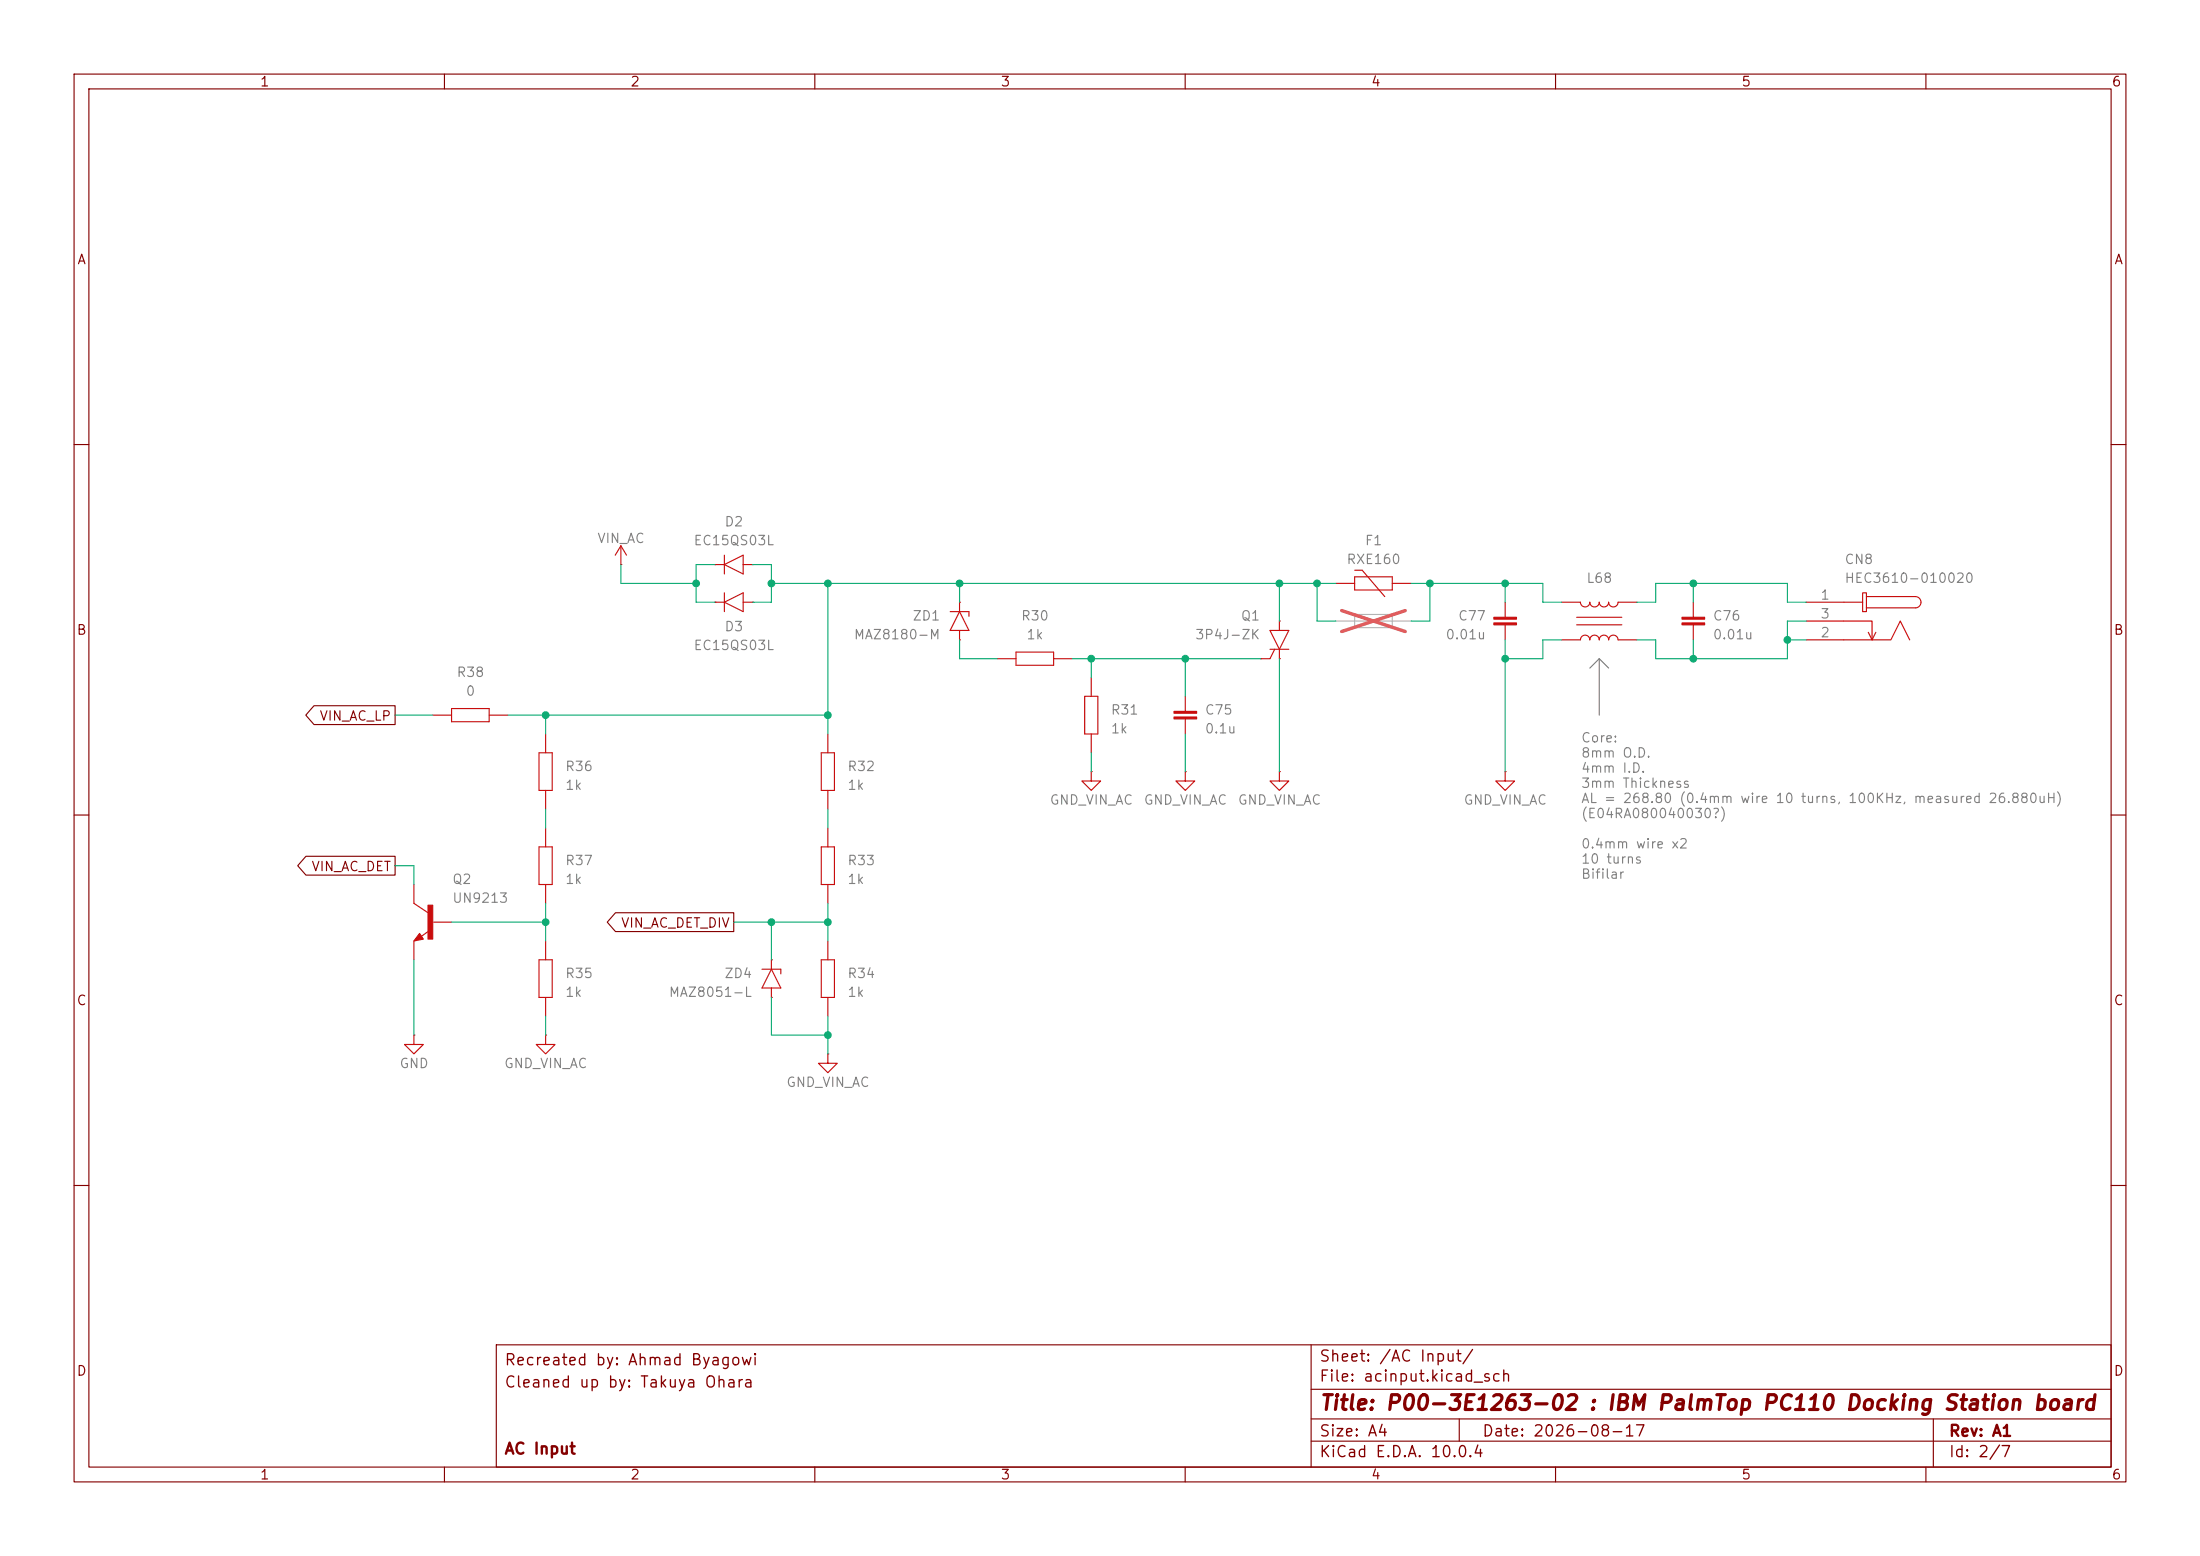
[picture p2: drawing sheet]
<svg xmlns="http://www.w3.org/2000/svg" width="297mm" height="210mm" viewBox="0 0 297 210" stroke-linecap="round" stroke-linejoin="round" font-family="sans-serif">
<g fill="none" stroke="#840000" stroke-width=".15">
<path d="M10 10h277v190h-277zM12 12h273v186h-273zM60 10v2M110 10v2M160 10v2M210 10v2M260 10v2M10 60h2M285 60h2M42.4 95.2h10.9v2.6h-10.9l-1.1-1.3zM10 110h2M41.3 115.6h12v2.5h-12l-1.1-1.3z"/>
<path d="M285 110h2M83.1 123.2h16v2.5h-16l-1.1-1.2zM10 160h2M285 160h2M60 198v2M67 181.5h218v16.5h-218zM110 198v2M160 198v2M177 194.5h108M177 191.5h108M177 187.5h108M177 181.5v16.5"/>
<path d="M197 191.5v3M210 198v2M260 198v2M261 191.5v6.5"/>
</g>
<g fill="none" stroke="#c90c0c" stroke-width=".15">
<path d="M83.8 76.2h.1M83.8 73.7l-.7 1.2M83.8 73.7l.8 1.2M83.8 73.7v2.5M96.5 76.2h.1M96.5 76.2h1.3M97.8 76.2l2.5-1.3v2.6zM97.8 74.9v2.6M100.3 76.2h1.3M101.6 76.2h.1M180.3 78.7h2.6M182.9 77h1l3 3.5"/>
<path d="M182.9 77.9h5.1v1.7h-5.1zM188 78.7h2.5M58.4 96.5h2.6M61 95.6h5v1.8h-5zM66 96.5h2.6M73.7 99.1v2.5M96.5 81.3h.1M96.5 81.3h1.3M97.8 81.3l2.5-1.3v2.6zM97.8 80v2.6M100.3 81.3h1.3M101.6 81.3h.1"/>
<path d="M111.8 99.1v2.5M128.3 82.6h2.5v.6M129.5 81.3h.1M129.5 86.4h.1M129.5 82.6l1.3 2.5h-2.5zM129.5 81.3v1.3M129.5 85.1v1.3M134.6 88.9h2.6M137.2 88h5v1.8h-5zM142.2 88.9h2.6M146.4 94h1.8v5.1h-1.8zM147.3 91.4v2.6"/>
<path d="M147.3 99.1v2.5M160 94v2M160 97v2.1M170.2 88.9h.1M171.4 85.1h2.6l-1.3 2.5zM171.4 87.6h2.6M172.1 87.6l-.7 1.3h-1.2M172.7 88.9h.1M172.7 83.8h.1M172.7 83.8v1.3M172.7 87.6v1.3M203.2 81.3v2"/>
<path d="M203.2 84.3v2.1M210.8 86.4h2.6a.63 .63 0 0 1 .6-.7 .63 .63 0 0 1 .6 .7 .63 .63 0 0 1 .7-.7 .63 .63 0 0 1 .6 .7 .63 .63 0 0 1 .6-.7 .63 .63 0 0 1 .7 .7 .63 .63 0 0 1 .6-.7 .63 .63 0 0 1 .6 .7h2.6M210.8 81.3h2.6a.63 .63 0 0 0 .6 .6 .63 .63 0 0 0 .6-.6 .63 .63 0 0 0 .7 .6 .63 .63 0 0 0 .6-.6 .63 .63 0 0 0 .6 .6 .63 .63 0 0 0 .7-.6 .63 .63 0 0 0 .6 .6 .63 .63 0 0 0 .6-.6h2.6M212.9 84.3h6M212.9 83.3h6M228.6 81.3v2M228.6 84.3v2.1M243.8 81.3h7.7v-1.3h.5v2.6h-.5v-1.3M243.8 83.8h8.9v2.6M243.8 86.4h11.5l1.2-2.6 1.3 2.6M252 80.5h6.6a.76 .76 0 0 1 .7 .8 .76 .76 0 0 1-.7 .7h-6.6M252.2 85.3l.5 1.1"/>
<path d="M253.2 85.3l-.5 1.1M55.9 119.4v2.5l1.9 1.3M72.8 114.3h1.7v5.1h-1.7zM72.8 101.6h1.7v5.1h-1.7zM73.7 106.7v2.5M73.7 111.8v2.5M73.7 119.4v2.5M110.9 101.6h1.7v5.1h-1.7zM110.9 114.3h1.7v5.1h-1.7zM111.8 106.7v2.5M111.8 111.8v2.5M111.8 119.4v2.5"/>
<path d="M147.3 104.1v1.3h1.3l-1.3 1.3-1.3-1.3h1.3M147.3 104.1h.1M160 104.1v1.3h1.3l-1.3 1.3-1.3-1.3h1.3M160 104.1h.1M172.7 104.1v1.3h1.3l-1.3 1.3-1.3-1.3h1.3M172.7 104.1h.1M203.2 104.1v1.3h1.3l-1.3 1.3-1.3-1.3h1.3M203.2 104.1h.1M55.9 139.7v1.3h1.2l-1.2 1.2-1.3-1.2h1.3M55.9 139.7h.1M55.9 127v2.5M57.8 125.7l-.9 .7"/>
<path d="M58.5 124.5h2.5M72.8 129.5h1.7v5.1h-1.7zM73.7 139.7v1.3h1.2l-1.2 1.2-1.3-1.2h1.3M73.7 139.7h.1M73.7 127v2.5M73.7 134.6v2.6M102.9 130.8h2.5v.6M104.1 129.5h.1M104.1 134.6h.1M104.1 130.8l1.3 2.6h-2.5zM104.1 129.5v1.3M104.1 133.4v1.2"/>
<path d="M110.9 129.5h1.7v5.1h-1.7zM111.8 127v2.5M111.8 134.6v2.6M111.8 142.2v1.3h1.2l-1.2 1.3-1.3-1.3h1.3M111.8 142.2h.1"/>
</g>
<g fill="#c90c0c" stroke="#c90c0c" stroke-width=".15">
<path d="M158.5 96h3v.3h-3z"/>
<path d="M158.5 96.8h3v.2h-3z"/>
<path d="M227.1 84.1h3v.2h-3z"/>
<path d="M227.1 83.3h3v.3h-3z"/>
<path d="M201.7 83.3h3v.3h-3z"/>
<path d="M201.7 84.1h3v.2h-3z"/>
<path d="M57.8 122.2h.6v4.5h-.6z"/>
<path d="M56.6 126l.5 .7-1.2 .3z"/>
</g>
<path d="M180.3 83.8h10.2M182.9 82.9h5.1v1.8h-5.1z" fill="none" stroke="#b5b5b5" stroke-width=".15"/>
<path d="M181.1 82.4l8.6 2.8M189.7 82.4l-8.6 2.8" fill="none" stroke="#e65255" stroke-width=".46"/>
<path d="M215.9 88.9l1.3 1.3M215.9 88.9v7.6M215.9 88.9l-1.3 1.3" fill="none" stroke="#808080" stroke-width=".15"/>
<g fill="none" stroke="#0dab74" stroke-width=".15">
<path d="M83.8 76.2v2.5h10.2M96.5 76.2h-2.5v5.1h2.5M101.6 76.2h2.5v5.1h-2.5M104.1 78.7h76.2M111.8 78.7v20.4M129.5 78.7v2.6M172.7 78.7v5.1M177.8 78.7v5.1h2.5M190.5 78.7h17.8v2.6h2.5M193 78.7v5.1h-2.5M203.2 78.7v2.6M228.6 78.7v2.6"/>
<path d="M53.3 96.5h5.1M68.6 96.5h43.2M73.7 96.5v2.6M129.5 86.4v2.5h5.1M144.8 88.9h25.4M147.3 88.9v2.5M160 88.9v5.1M160 99.1v5M172.7 88.9v15.2M203.2 86.4v17.7M210.8 86.4h-2.5v2.5h-5.1M221 81.3h2.5v-2.6h17.8v2.6h2.5"/>
<path d="M228.6 86.4v2.5M241.3 86.4h2.5M243.8 83.8h-2.5v5.1h-17.8v-2.5h-2.5M53.3 116.8h2.6v2.6M73.7 109.2v2.6M111.8 109.2v2.6M147.3 101.6v2.5M55.9 129.5v10.2M61 124.5h12.7M73.7 121.9v5.1M73.7 137.2v2.5M99.1 124.5h12.7"/>
<path d="M104.1 124.5v5M104.1 134.6v5.1h7.7M111.8 121.9v5.1M111.8 137.2v5"/>
</g>
<g fill="#0dab74" stroke="#0dab74" stroke-width=".14">
<circle cx="228.6" cy="78.7" r=".46"/>
<circle cx="241.3" cy="86.4" r=".46"/>
<circle cx="228.6" cy="88.9" r=".46"/>
<circle cx="104.1" cy="78.7" r=".46"/>
<circle cx="129.5" cy="78.7" r=".46"/>
<circle cx="111.8" cy="78.7" r=".46"/>
<circle cx="111.8" cy="96.5" r=".46"/>
<circle cx="160" cy="88.9" r=".46"/>
<circle cx="147.3" cy="88.9" r=".46"/>
<circle cx="104.1" cy="124.5" r=".46"/>
<circle cx="94" cy="78.7" r=".46"/>
<circle cx="73.7" cy="96.5" r=".46"/>
<circle cx="111.8" cy="124.5" r=".46"/>
<circle cx="111.8" cy="139.7" r=".46"/>
<circle cx="73.7" cy="124.5" r=".46"/>
<circle cx="203.2" cy="78.7" r=".46"/>
<circle cx="193" cy="78.7" r=".46"/>
<circle cx="203.2" cy="88.9" r=".46"/>
<circle cx="172.7" cy="78.7" r=".46"/>
<circle cx="177.8" cy="78.7" r=".46"/>
</g>
<text font-size="2" fill="#840000" x="178" y="190.8">Title: P00-3E1263-02 : IBM PalmTop PC110 Docking Station board</text>
<g font-size="1.5" fill="#840000">
<text x="68" y="184.7">Recreated by: Ahmad Byagowi</text>
<text x="178" y="184.2">Sheet: /AC Input/</text>
<text x="68" y="187.7">Cleaned up by: Takuya Ohara</text>
<text x="178" y="186.9">File: acinput.kicad_sch</text>
<text x="68" y="196.7">AC Input</text>
<text x="178" y="197.1">KiCad E.D.A. 10.0.4</text>
<text x="178" y="194.3">Size: A4</text>
<text x="200" y="194.3">Date: 2026-08-17</text>
<text x="263" y="194.3">Rev: A1</text>
<text x="263" y="197.1">Id: 2/7</text>
</g>
<g font-size="1.3" fill="#840000">
<text x="35" y="12">1</text>
<text x="85" y="12">2</text>
<text x="135" y="12">3</text>
<text x="185" y="12">4</text>
<text x="235" y="12">5</text>
<text x="285" y="12">6</text>
<text x="10.3" y="36">A</text>
<text x="285.3" y="36">A</text>
<text x="10.3" y="86">B</text>
<text x="285.3" y="86">B</text>
<text x="43" y="97.6">VIN_AC_LP</text>
<text x="42" y="117.9">VIN_AC_DET</text>
<text x="83.7" y="125.5">VIN_AC_DET_DIV</text>
<text x="10.3" y="136">C</text>
<text x="285.3" y="136">C</text>
<text x="10.3" y="186">D</text>
<text x="285.3" y="186">D</text>
<text x="35" y="200">1</text>
<text x="85" y="200">2</text>
<text x="135" y="200">3</text>
<text x="185" y="200">4</text>
<text x="235" y="200">5</text>
<text x="285" y="200">6</text>
</g>
<g font-size="1.3" fill="#808080">
<text x="97.7" y="71.4">D2</text>
<text x="80.5" y="73.6">VIN_AC</text>
<text x="93.5" y="73.9">EC15QS03L</text>
<text x="181.7" y="76.4">RXE160</text>
<text x="184.2" y="73.9">F1</text>
<text x="248.9" y="76.4">CN8</text>
<text x="214.1" y="79">L68</text>
<text x="245.7" y="81.3">1</text>
<text x="245.7" y="83.8">3</text>
<text x="248.9" y="79">HEC3610-010020</text>
<text x="93.5" y="88.1">EC15QS03L</text>
<text x="97.7" y="85.5">D3</text>
<text x="115.2" y="86.6">MAZ8180-M</text>
<text x="123.1" y="84.1">ZD1</text>
<text x="137.8" y="84.1">R30</text>
<text x="138.5" y="86.6">1k</text>
<text x="161.3" y="86.6">3P4J-ZK</text>
<text x="167.4" y="84.1">Q1</text>
<text x="195.1" y="86.6">0.01u</text>
<text x="196.8" y="84.1">C77</text>
<text x="231.1" y="86.6">0.01u</text>
<text x="231.1" y="84.1">C76</text>
<text x="245.7" y="86.3">2</text>
<text x="61.6" y="91.7">R38</text>
<text x="62.8" y="94.2">0</text>
<text x="149.9" y="96.8">R31</text>
<text x="149.9" y="99.3">1k</text>
<text x="162.6" y="96.8">C75</text>
<text x="162.6" y="99.3">0.1u</text>
<text x="213.4" y="100.5">Core:</text>
<text x="76.2" y="104.4">R36</text>
<text x="76.2" y="106.9">1k</text>
<text x="114.3" y="104.4">R32</text>
<text x="114.3" y="106.9">1k</text>
<text x="213.4" y="102.6">8mm O.D.</text>
<text x="213.4" y="104.6">4mm I.D.</text>
<text x="213.4" y="106.7">3mm Thickness</text>
<text x="141.6" y="108.9">GND_VIN_AC</text>
<text x="154.3" y="108.9">GND_VIN_AC</text>
<text x="167" y="108.9">GND_VIN_AC</text>
<text x="197.5" y="108.9">GND_VIN_AC</text>
<text x="213.4" y="108.7">AL = 268.80 (0.4mm wire 10 turns, 100KHz, measured 26.880uH)</text>
<text x="213.4" y="110.7">(E04RA080040030?)</text>
<text x="61" y="119.6">Q2</text>
<text x="76.2" y="117.1">R37</text>
<text x="76.2" y="119.6">1k</text>
<text x="114.3" y="117.1">R33</text>
<text x="114.3" y="119.6">1k</text>
<text x="213.4" y="114.8">0.4mm wire x2</text>
<text x="213.4" y="116.9">10 turns</text>
<text x="213.4" y="118.9">Bifilar</text>
<text x="61" y="122.2">UN9213</text>
<text x="76.2" y="132.3">R35</text>
<text x="76.2" y="134.9">1k</text>
<text x="90.2" y="134.9">MAZ8051-L</text>
<text x="97.7" y="132.3">ZD4</text>
<text x="114.3" y="132.3">R34</text>
<text x="114.3" y="134.9">1k</text>
<text x="53.8" y="144.5">GND</text>
<text x="68" y="144.5">GND_VIN_AC</text>
<text x="106.1" y="147">GND_VIN_AC</text>
</g>
</svg>
